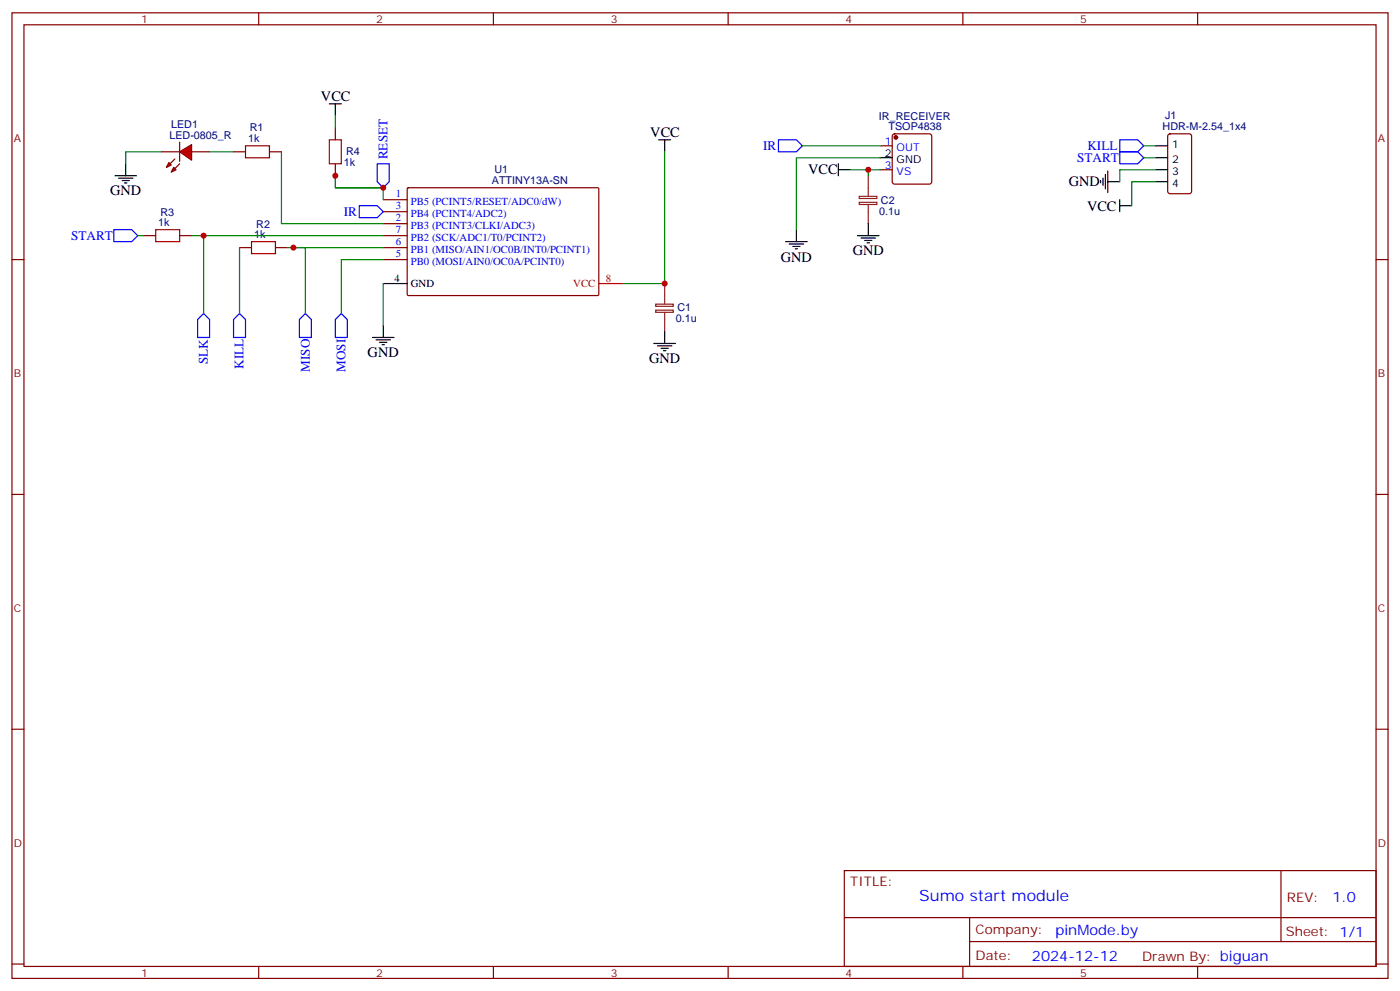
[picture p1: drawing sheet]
<svg xmlns="http://www.w3.org/2000/svg" width="412mm" height="292mm" viewBox="0 0 412 292" stroke-linecap="round" stroke-linejoin="round" font-family="sans-serif">
<g fill="none" stroke="#870000" stroke-width=".35">
<path d="M3.5 3.8h405.4v284.3h-405.4zM7.1 7.3h398.2v277.3h-398.2zM76.2 3.8v3.5M145.3 3.8v3.5M214.5 3.8v3.5M283.6 3.8v3.5M352.8 3.8v3.5M344.2 39.6l.5-.2h5.6l.7 .4v16.5l-.4 .7h-5.9l-.7-.4v-16.5zM68.8 44.7h3.5M79.4 44.7h3.5M112.9 58.8h7M120 55.5l.3-.2h55.9l.2 .3-.1 31.3-.3 .1h-55.9l-.2-.3z"/>
<path d="M3.5 76.4h3.6M112.9 76.4h7M112.9 69.4h7M112.9 72.9h7M112.9 62.3h7M112.9 65.9h7M405.3 76.4h3.6M3.5 145.6h3.6M405.3 145.6h3.6M3.5 214.7h3.6M405.3 214.7h3.6M248.7 256.4h156.6v28.2h-156.6z"/>
<path d="M377.3 256.4v20.9M248.7 270.2h156.5M285.6 277.3h119.6M285.6 270.2v14.1M3.5 283.9h3.6M76.2 284.6v3.5M145.3 284.6v3.5M214.5 284.6v3.5M283.6 284.6v3.5M352.8 284.6v3.5M405.3 283.9h3.6"/>
</g>
<path d="M340.4 42.9h3.6M340.4 46.5h3.6M340.4 50h3.6M340.4 53.5h3.6M112.9 83.5h7" fill="none" stroke="#000" stroke-width=".35"/>
<path d="M176.4 83.5h7" fill="none" stroke="#f00" stroke-width=".35"/>
<path d="M105.8 60.6h5.3l1.8 1.7-1.8 1.8h-5.3z" fill="none" stroke="#00f" stroke-width=".35"/>
<path d="M72.3 42.9h7.1v3.6h-7.1z" fill="none" stroke="#a10000" stroke-width=".35"/>
<g fill="#f00" stroke="#870000" stroke-width=".35">
<path d="M52.9 44.7l3.5-2.1v4.6z"/>
<path d="M52.9 41.9v5.6z"/>
</g>
<g fill="#870000" stroke="#870000" stroke-width=".35">
<path d="M52.9 48.2l-1.4 1.4z"/>
<path d="M50.1 48.2l1.4-1.4z"/>
</g>
<g fill="#f00" stroke="#870000" stroke-width=".35">
<path d="M51.2 49.3l.7 .7-1.5 .7z"/>
<path d="M49.7 47.9l.7 .7-1.4 .7z"/>
</g>
<path d="M98.8 37.6v3.6M263.1 39.6l.4-.2h10.3l.5 .2 .2 .5v13.4l-.3 .5-.4 .2h-10.3l-.5-.2-.2-.5v-13.4zM47.6 44.7h5.3M56.4 44.7h5.3M98.8 48.2v3.6M259.3 42.9h3.5M259.3 50h3.5M42.3 69.4h3.6M52.9 69.4h3.5M70.6 72.9h3.5M81.1 72.9h3.6" fill="none" stroke="#870000" stroke-width=".35"/>
<g fill="none" stroke="#008700" stroke-width=".35">
<path d="M98.8 34.1v3.5M47.6 44.7h-10.6v3.5M61.7 44.7h7.1M82.9 44.7v21.2h30M98.8 51.8v3.5h14.1v3.5M195.8 44.7v38.8h-12.4M236.4 42.9h22.9M250.5 50h5.3M259.3 46.5h-24.7v21.1M259.3 50h-3.5v1.8M336.9 42.9h3.5M336.9 46.5h3.5"/>
<path d="M340.4 53.5h-7v7.1M340.4 50h-10.6v3.5M40.6 69.4h1.7M56.4 69.4h56.5M60 69.4v22.9M70.6 72.9v19.4M84.7 72.9h28.2M86.4 72.9h3.6v19.4M112.9 76.4h-12.4v15.9M112.9 83.5v12.3"/>
</g>
<g fill="none" stroke="#000" stroke-width=".35">
<path d="M97 30.6h3.5M98.8 30.6v3.5M33.9 51.8h6.3M34.9 52.5h4.3M36 53.2h2.1M36.7 53.9h.7M37 48.2v3.6M194 41.2h3.6M195.8 41.2v3.5M246.9 50h3.6M246.9 48.2v3.6M259.3 46.5h3.5"/>
<path d="M324.2 53.2v.7M324.9 52.5v2.1M325.6 51.4v4.2M326.3 53.5h3.5M326.3 50.3v6.4M329.8 58.8v3.5M231.4 71.2h6.4M232.5 71.9h4.2M233.5 72.6h2.2M234.2 73.3h.7M234.6 67.6v3.6M252.6 69.4h6.3"/>
<path d="M253.6 70.1h4.3M254.7 70.8h2.1M255.4 71.5h.7M255.8 65.9v3.5M329.8 60.6h3.6M109.7 99.4h6.4M112.9 95.8v3.6M195.8 97.6v3.5M110.8 100.1h4.2M111.8 100.8h2.1M112.5 101.5h.7M192.6 101.1h6.4"/>
<path d="M193.7 101.8h4.2M194.7 102.6h2.1M195.4 103.3h.7"/>
</g>
<path d="M97 41.2h3.5v7h-3.5zM45.9 67.6h7v3.6h-7zM74.1 71.2h7v3.5h-7z" fill="none" stroke="#a10000" stroke-width=".35"/>
<path d="M111.1 48.2h3.6v5.3l-1.8 1.8-1.8-1.8zM229.3 41.2h5.3l1.8 1.7-1.8 1.8h-5.3zM329.8 44.7h5.3l1.8 1.8-1.8 1.7h-5.3zM329.8 41.2h5.3l1.8 1.7-1.8 1.8h-5.3zM33.5 67.6h5.3l1.8 1.8-1.8 1.8h-5.3zM60 92.3l1.7 1.8v5.3h-3.5v-5.3zM70.6 92.3l1.7 1.8v5.3h-3.5v-5.3zM90 92.3l1.7 1.8v5.3h-3.5v-5.3zM100.5 92.3l1.8 1.8v5.3h-3.5v-5.3z" fill="none" stroke="#00f" stroke-width=".35"/>
<path d="M253.1 57.8h5.2v.7h-5.2zM253.1 59.6h5.2v.6h-5.2zM255.8 51.8v5.9M255.8 60.2v5.7M193.1 89.6h5.2v.6h-5.2zM193.1 91.3h5.2v.7h-5.2zM195.8 83.5v6M195.8 92v5.6" fill="none" stroke="#8c2424" stroke-width=".35"/>
<circle cx="263.9" cy="40.5" r=".53" fill="#870000" stroke="#870000" stroke-width=".35"/>
<g fill="#c00">
<circle cx="195.8" cy="83.5" r=".88"/>
<circle cx="112.9" cy="55.3" r=".88"/>
<circle cx="98.8" cy="51.8" r=".88"/>
<circle cx="86.4" cy="72.9" r=".88"/>
<circle cx="60" cy="69.4" r=".88"/>
<circle cx="255.8" cy="50" r=".88"/>
</g>
<text font-size="4.6" fill="#00f" x="270.8" y="265.4">Sumo start module</text>
<g font-size="4.2">
<text x="94.5" y="29.9">VCC</text>
<text x="191.6" y="40.5">VCC</text>
<text x="238.1" y="51.4">VCC</text>
<text x="32.5" y="57.4">GND</text>
<text x="314.9" y="54.9">GND</text>
<text x="320.2" y="62">VCC</text>
<text x="230" y="77.1">GND</text>
<text x="251.2" y="75">GND</text>
<text x="108.3" y="105">GND</text>
<text x="191.2" y="106.8">GND</text>
</g>
<g font-size="4.2" fill="#00f">
<text x="392.5" y="265.6">1.0</text>
<text x="310.9" y="275.2">pinMode.by</text>
<text x="304" y="283">2024-12-12</text>
</g>
<g font-size="3.9" fill="#00f">
<text x="114.2" y="46.9" transform="rotate(-90 114.2 46.9)">RESET</text>
<text x="224.8" y="44.1">IR</text>
<text x="317.3" y="47.7">START</text>
<text x="320.3" y="44.1">KILL</text>
<text x="101.3" y="63.5">IR</text>
<text x="21" y="70.6">START</text>
<text x="61.2" y="107.2" transform="rotate(-90 61.2 107.2)">SLK</text>
<text x="71.8" y="108.6" transform="rotate(-90 71.8 108.6)">KILL</text>
<text x="91.2" y="109.5" transform="rotate(-90 91.2 109.5)">MISO</text>
<text x="101.8" y="109.5" transform="rotate(-90 101.8 109.5)">MOSI</text>
</g>
<g font-size="3.9" fill="#800">
<text x="250.5" y="260.9">TITLE:</text>
<text x="379.1" y="265.6">REV:</text>
<text x="287.4" y="275.1">Company:</text>
<text x="378.7" y="275.8">Sheet: 1/1</text>
<text x="287.4" y="282.8">Date:</text>
<text x="336.4" y="282.9">Drawn By: biguan</text>
</g>
<g font-size="3.2" fill="#800">
<text x="41.6" y="6.8">1</text>
<text x="110.8" y="6.8">2</text>
<text x="179.9" y="6.8">3</text>
<text x="249.1" y="6.8">4</text>
<text x="318.2" y="6.8">5</text>
<text x="4.1" y="41.9">A</text>
<text x="405.9" y="41.9">A</text>
<text x="4.1" y="111">B</text>
<text x="405.9" y="111">B</text>
<text x="4.1" y="180.2">C</text>
<text x="405.9" y="180.2">C</text>
<text x="4.1" y="249.3">D</text>
<text x="405.9" y="249.3">D</text>
<text x="41.6" y="287.6">1</text>
<text x="110.8" y="287.6">2</text>
<text x="179.9" y="287.6">3</text>
<text x="249.1" y="287.6">4</text>
<text x="318.2" y="287.6">5</text>
</g>
<g font-size="3.2" fill="#000080">
<text x="258.9" y="35.2">IR_RECEIVER</text>
<text x="343.2" y="35.2">J1</text>
<text x="49.9" y="40.8">LED-0805_R</text>
<text x="50.4" y="37.6">LED1</text>
<text x="73.1" y="41.9">1k</text>
<text x="73.6" y="38.7">R1</text>
<text x="261.7" y="38.2">TSOP4838</text>
<text x="342.5" y="38.3">HDR-M-2.54_1x4</text>
<text x="102" y="45.8">R4</text>
<text x="101.2" y="49">1k</text>
<text x="145.6" y="50.9">U1</text>
<text x="144.9" y="54.1">ATTINY13A-SN</text>
<text x="259.5" y="59.9">C2</text>
<text x="47.3" y="63.5">R3</text>
<text x="259" y="63.2">0.1u</text>
<text x="46.6" y="66.6">1k</text>
<text x="74.8" y="70.1">1k</text>
<text x="75.5" y="67">R2</text>
<text x="199" y="94.9">0.1u</text>
<text x="199.5" y="91.7">C1</text>
</g>
<g font-size="3.2" fill="#00f">
<text x="260.6" y="42.6">1</text>
<text x="264.1" y="44.3">OUT</text>
<text x="260.6" y="49.6">3</text>
<text x="264.1" y="51.4">VS</text>
<text x="116.6" y="58.1">1</text>
<text x="116.6" y="61.6">3</text>
<text x="116.6" y="65.2">2</text>
<text x="121" y="63.9">PB4 (PCINT4/ADC2)</text>
<text x="121" y="60.4">PB5 (PCINT5/RESET/ADC0/dW)</text>
<text x="116.6" y="68.7">7</text>
<text x="121" y="71">PB2 (SCK/ADC1/T0/PCINT2)</text>
<text x="121" y="67.5">PB3 (PCINT3/CLKI/ADC3)</text>
<text x="116.6" y="72.2">6</text>
<text x="116.6" y="75.7">5</text>
<text x="121" y="74.5">PB1 (MISO/AIN1/OC0B/INT0/PCINT1)</text>
<text x="121" y="78">PB0 (MOSI/AIN0/OC0A/PCINT0)</text>
</g>
<g font-size="3.2">
<text x="260.6" y="46.1">2</text>
<text x="264.1" y="47.9">GND</text>
<text x="345.3" y="43.6">1</text>
<text x="345.3" y="47.9">2</text>
<text x="345.3" y="51.4">3</text>
<text x="345.3" y="54.9">4</text>
<text x="116.2" y="83.1">4</text>
<text x="121" y="84.6">GND</text>
</g>
<g font-size="3.2" fill="#f00">
<text x="178.5" y="83.1">8</text>
<text x="168.9" y="84.6">VCC</text>
</g>
</svg>
